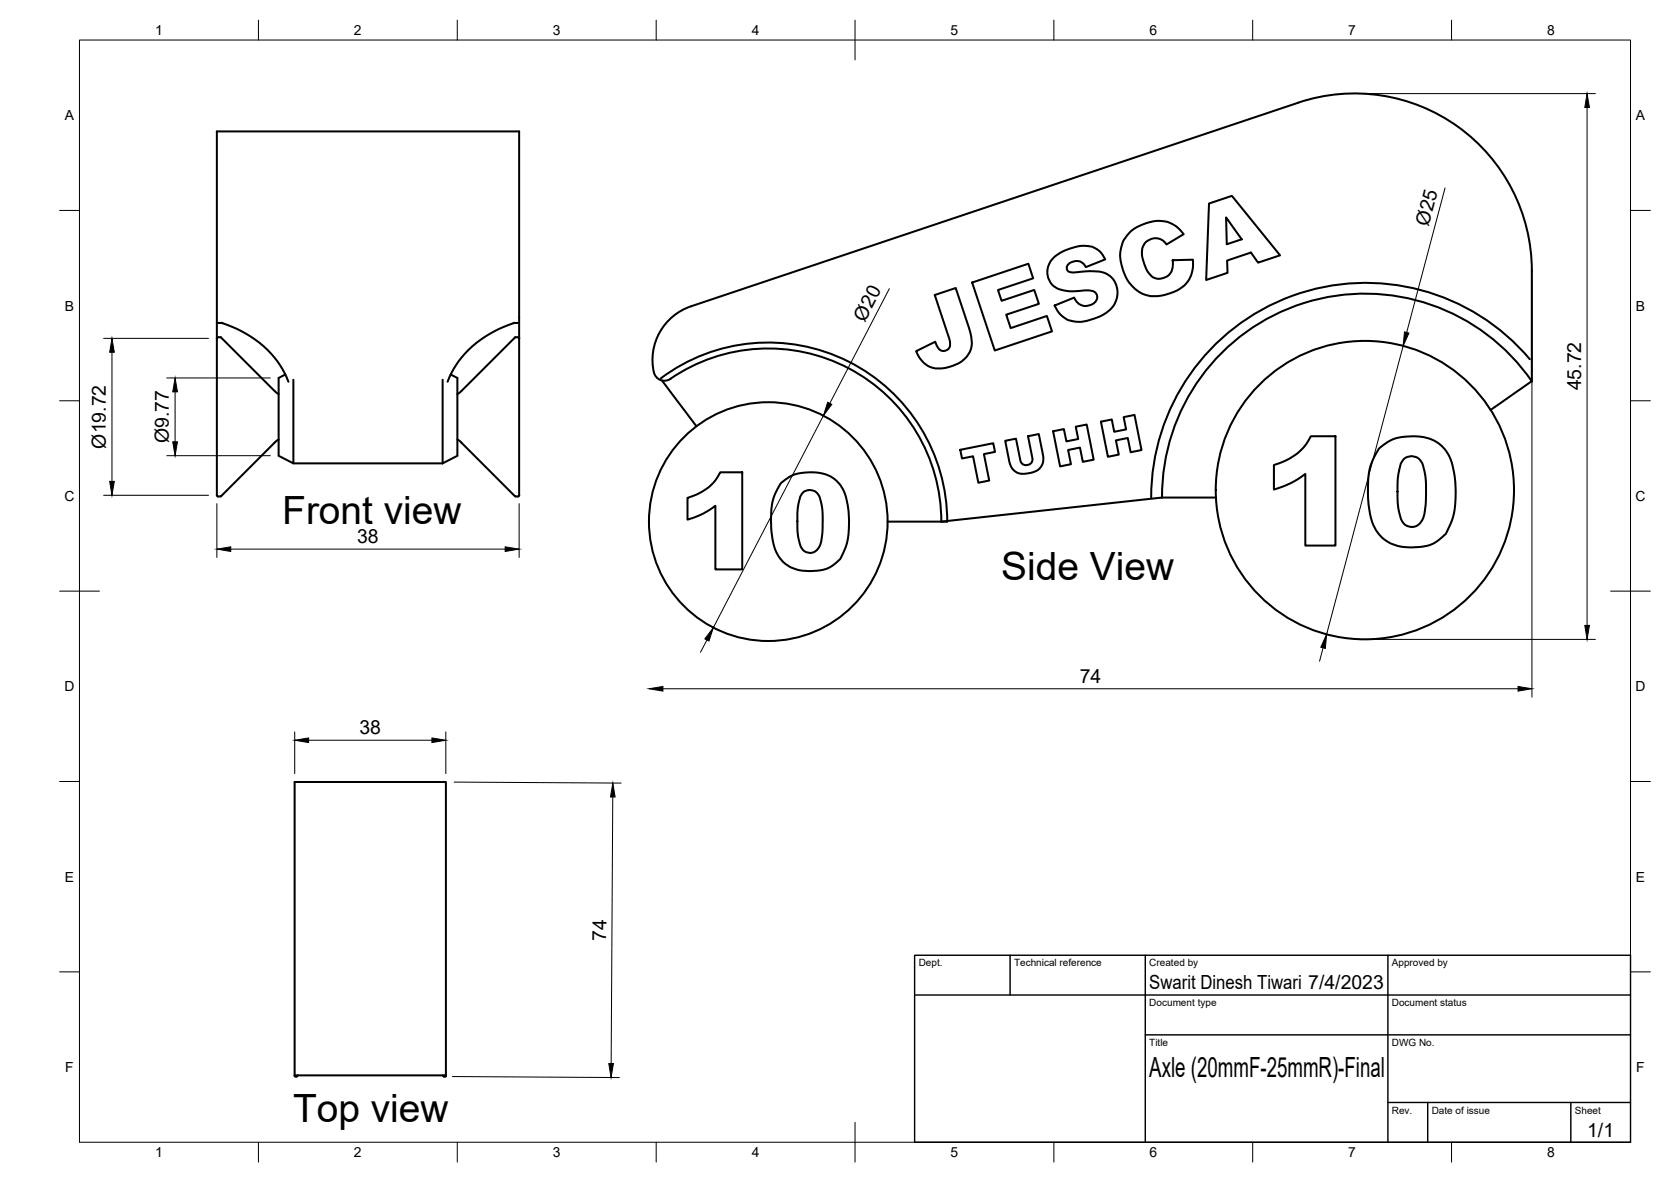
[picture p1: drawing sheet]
<svg xmlns="http://www.w3.org/2000/svg" width="420mm" height="297mm" viewBox="0 0 420 297" stroke-linecap="round" stroke-linejoin="round" font-family="sans-serif">
<!-- layer: Visible -->
<g fill="none" stroke="#000" stroke-width=".51">
<path d="M326.4 25.8l-152.6 51.2M326.4 25.8a44.6 44.6 0 0 1 58.8 42.3v27.8M284.1 58.4l.2-.2a11.4 11.4 0 0 1 5.1-2.4l1.2-.3a7.3 7.3 0 0 1 6.6 2.8l.4 .6-4.3 2.5a3.4 3.4 0 0 0-3.4-1.5 3.4 3.4 0 0 0-2.7 2.5v2.1l1 3.1a3.6 3.6 0 0 0 3.2 2.5l.2-.1a3.5 3.5 0 0 0 3.3-4.2v-.4l5.1-.1a7.4 7.4 0 0 1-5.8 8.4 9.1 9.1 0 0 1-7.3-.1 9.4 9.4 0 0 1-4.3-5.1 8.8 8.8 0 0 1 .6-9.1zM304 51.1l5.8-1.9 12.1 15-5.6 1.8-1.8-2.5-6 2 .2 3.1-5.4 1.8zM308.3 54.6l3.9 5.5-3.7 1.3zM173.8 77a14.2 14.2 0 0 0-9.4 16.6M235 74.1l5.3-1.7 3.1 9.2a8.9 8.9 0 0 1 .5 6.7v.1a9 9 0 0 1-10 3.8 7 7 0 0 1-3.5-3.9l4.8-2.4 .3 .8a1.75 1.75 0 0 0 1.6 1.5 1.75 1.75 0 0 0 1.8-1.2l-.3-2.1zM244.4 71l14.2-4.7 1.2 3.6-8.9 3 .9 2.7 8.3-2.7 1.1 3.5-8.2 2.7 1.1 3.4 9.1-3.1 1.3 3.9-14.4 4.8zM264.9 64.8a13.4 13.4 0 0 1 6.4-2.9l.4-.1a5.6 5.6 0 0 1 6.2 3.4l-4.9 1.9-.1-.2a2.58 2.58 0 0 0-2.5-1.3 2.58 2.58 0 0 0-2.2 1.7v.1a.97 .97 0 0 0 .7 1h1.8a14.1 14.1 0 0 1 7.7 .5 5.6 5.6 0 0 1 .6 9.1 11.7 11.7 0 0 1-10.5 2.4l-1.9-1.4-1.4-2.2 4.9-2a3.1 3.1 0 0 0 2.8 2.1 3.1 3.1 0 0 0 3-1.9 1.62 1.62 0 0 0-1.1-1.8l-2-.2-3.9 .2a5.6 5.6 0 0 1-4.7-2.1 4.9 4.9 0 0 1 .7-6.3zM54.5 85l.2-.2h.9l13.5 13.5M54.5 85v39.5l.2 .2 .7 .1M54.5 85v-52h76v52"/>
<path d="M54.5 81.2h1.2M55.6 81.1a25.8 25.8 0 0 1 16.9 14.8M69.1 98.3l1 .8M71.8 94.1l-1.7 .9v19.5l3.7 1.9h37.5M73.8 95.4v21M111.3 95.4v21M113.3 94.1l1.7 .9v19.5l-3.7 1.9M116 98.3l-1 .8M129.3 81.2h1.2M129.5 81.1a25.8 25.8 0 0 0-17 14.8M130.5 85v38.4a1.06 1.06 0 0 1-.2 1.4h-.7M130.6 85l-.3-.3-.8 .1-13.5 13.5"/>
<path d="M164.4 93.6a2.7 2.7 0 0 0 4.2 1.6 43.5 43.5 0 0 1 68.1 35.9l55.5-6.1a51 51 0 0 1 35.7-48.9 51 51 0 0 1 57.3 19.8M166.2 95.1a45 45 0 0 1 47.1-4.3 45 45 0 0 1 24.9 40.3h-15M166.5 95.6l8.6 11.5M384.7 90.3a53.9 53.9 0 0 0-59.8-15.9 53.9 53.9 0 0 0-35.4 50.6M385.1 95.8l-10.3 7.2M70.1 110.4l-1 .8-13.5 13.5M115 110.4l1 .8M116 111.2l13.5 13.5M241.4 113l8.3-1.6 .5 2.2-2.8 .5 1.3 6.7-2.7 .5-1.3-6.6-2.8 .5zM252.8 110.8l2.7-.6 1 5.4a1.54 1.54 0 0 0 1.9 1.2 1.54 1.54 0 0 0 1.2-1.8l-1.1-5.4 2.7-.5 1.1 5.6v1.2l-.2 .8a4.8 4.8 0 0 1-4.7 2.4l-.7-.1a3.5 3.5 0 0 1-2.9-3zM264.8 108.4l2.7-.6 .6 3.1 3-.6-.6-3.1 2.7-.5 1.8 8.8-2.7 .6-.8-3.6-2.9 .6 .7 3.6-2.7 .5zM276.8 106l2.7-.6 .7 3.1 2.9-.6-.6-3.1 2.8-.5 1.7 8.8-2.7 .6-.7-3.6-3 .6 .7 3.5-2.7 .6z"/>
<path d="M320.3 116.9l2.8-1.1a14.7 14.7 0 0 0 4.4-3.1l1.1-1.3 1-1.8h6.2v27.5h-7.6v-18a22.3 22.3 0 0 1-7.9 3.9zM346.7 112.7l2.1-1.6 1.9-.9a13.4 13.4 0 0 1 11.1 1.3 9.6 9.6 0 0 1 3.5 5.6 25.7 25.7 0 0 1-.6 14.5 8.3 8.3 0 0 1-3.7 4.7l-1.7 .7a19 19 0 0 1-7 .4l-2.8-.9-1.6-1.1a10 10 0 0 1-3.4-6.2 25.2 25.2 0 0 1 .6-13.3zM353 115.3h.1a2.99 2.99 0 0 1 4.6 1.2l.7 3.1 .2 2.3a22.5 22.5 0 0 1-.9 8.7 2.88 2.88 0 0 1-2.8 1.8 2.88 2.88 0 0 1-2.6-1.9l-.5-1.9-.4-2.4 .1-6.5a7.7 7.7 0 0 1 1.5-4.4zM55.6 124.7h-.2M129.5 124.7h.1M172.9 125.1l2.4-.9a14 14 0 0 0 4.2-3l1.6-2.5h5.5v24.4h-6.7v-16l-3.2 2-3.8 1.5zM196.3 121.4l1.9-1.4a12 12 0 0 1 11.4 .3 8.5 8.5 0 0 1 3.2 5 23 23 0 0 1-.5 12.9 7.8 7.8 0 0 1-3.7 4.4l-.8 .4a12.2 12.2 0 0 1-10.1-1.2 10.1 10.1 0 0 1-3.6-7.6l-.2-1.9a16.4 16.4 0 0 1 1.2-8.7zM201.9 123.8l.2-.2a2.65 2.65 0 0 1 3.9 1.2l.6 2.1 .3 3.1a20 20 0 0 1-.8 7.2 2.57 2.57 0 0 1-2.4 1.7 2.57 2.57 0 0 1-2.4-1.6l-.6-2.5-.2-1.4v-4.4l.2-2.3 .5-1.9zM292.1 125h13.6M74.1 196.5h38v73.7h-38zM74.1 270.2l.1 .3M74.2 270.5h.3"/>
<path d="M74.9 270.2l-.3 .3M111.3 270.2l.4 .3M111.7 270.5h.3M112.1 270.2l-.1 .3"/>
<circle cx="193.2" cy="131.1" r="30"/>
<circle cx="343.2" cy="123.2" r="37.5"/>
</g>
<!-- layer: BORDER -->
<g fill="none" stroke="#000" stroke-width=".25">
<path d="M20 10.1h390v276.9h-390zM65 5.1v5M115 5.1v5M165 5.1v5M215 5.1v10M265 5.1v5M315 5.1v5M365 5.1v5M15 52.9h5M410 52.9h5M15 100.7h5M410 100.7h5"/>
<path d="M15 148.6h10M405 148.6h10M15 196.4h5M410 196.4h5M15 244.2h5M410 244.2h5M65 287v5M115 287v5M165 287v5M215 282.1v9.9M265 287v5M315 287v5"/>
<path d="M365 287v5"/>
</g>
<!-- layer: TITLEBLOCK -->
<path d="M230 240.1h180v46.9h-180zM230 250h180M254 240.1v9.9M288 240.1v46.9M349 240.1v46.9M288 260.1h122M349 277.1h61M359 277.1v9.9M395 277.1v9.9" fill="none" stroke="#000" stroke-width=".36"/>
<!-- layer: FD_Dimensions -->
<g fill="none" stroke="#000" stroke-width=".25">
<path d="M342.7 23.5h58.5M399.1 27v130.2M363.3 47.2l-9.6 36.4M223.6 72.5l-15 28.9M385.2 70.2v105M26.1 85h26.3M28.2 88.5v32.5M41.9 95h26.1M44 98.5v12.5M352.8 86.9l-19.2 72.5M41.9 114.5h26.1M207 104.5l-27.6 53.2"/>
<path d="M26.1 124.5h26.3M54.5 126.6v13.5M58 138h69M130.5 126.6v13.5M166.7 173.1h215M177.8 160.8l-1.7 3.1M332.7 162.8l-.9 3.4M345.3 160.7h55.9M74.1 183.9v10.5M77.6 186h31M112.1 183.9v10.5M114.2 196.5l42 .3"/>
<path d="M154.1 200.3l-.4 67M113.7 270.5l42 .3"/>
</g>
<g fill="#000" stroke="#000" stroke-width=".25">
<path d="M399.1 23.5l.5 3.5h-1.1zM28.2 85l.5 3.5h-1.1zM44 95l.6 3.5h-1.2zM353.1 83.4l1.2 .3-1.5 3.2zM43.4 111h1.2l-.6 3.5zM208.1 101.1l1 .5-2.1 2.9zM27.6 121h1.1l-.5 3.5zM54.5 138l3.5-.6v1.2zM127 137.4l3.5 .6-3.5 .6zM398.5 157.2h1.1l-.5 3.5zM163.2 173.1l3.5-.6v1.2zM179.4 157.7l-1.1 3.4-1.1-.5z"/>
<path d="M333.6 159.4l-.4 3.5-1.1-.2zM381.7 172.5l3.5 .6-3.5 .6zM74.1 186l3.5-.6v1.2zM108.6 185.4l3.5 .6-3.5 .6zM154.1 196.8l.6 3.5h-1.2zM153.1 267.3h1.1l-.6 3.5z"/>
</g>
<g font-size="9.8">
<text x="71" y="131.6">Front view</text>
<text x="251.8" y="145.6">Side View</text>
<text x="73.7" y="281.8">Top view</text>
</g>
<text font-size="7" x="289" y="270.6">Axle (20mmF-25mmR)-Final</text>
<g font-size="4.9">
<text x="359.2" y="56.9" transform="rotate(-75 359.2 56.9)">Ø25</text>
<text x="217.4" y="81.1" transform="rotate(-63 217.4 81.1)">Ø20</text>
<text x="397.6" y="98.1" transform="rotate(-90 397.6 98.1)">45.72</text>
<text x="26.6" y="112.7" transform="rotate(-90 26.6 112.7)">Ø19.72</text>
<text x="42.5" y="111.4" transform="rotate(-90 42.5 111.4)">Ø9.77</text>
<text x="89.8" y="136.5">38</text>
<text x="271.5" y="171.7">74</text>
<text x="90.4" y="184.6">38</text>
<text x="152.4" y="236.5" transform="rotate(-90 152.4 236.5)">74</text>
<text x="289" y="248.5">Swarit Dinesh Tiwari 7/4/2023</text>
<text x="399.1" y="285.7">1/1</text>
</g>
<g font-size="3.5">
<text x="39" y="8.8">1</text>
<text x="89" y="8.8">2</text>
<text x="139" y="8.8">3</text>
<text x="189" y="8.8">4</text>
<text x="239" y="8.8">5</text>
<text x="289" y="8.8">6</text>
<text x="339" y="8.8">7</text>
<text x="389" y="8.8">8</text>
<text x="16.3" y="30.2">A</text>
<text x="411.3" y="30.2">A</text>
<text x="16.3" y="78">B</text>
<text x="411.3" y="78">B</text>
<text x="16.2" y="125.9">C</text>
<text x="411.2" y="125.9">C</text>
<text x="16.2" y="173.7">D</text>
<text x="411.2" y="173.7">D</text>
<text x="16.3" y="221.6">E</text>
<text x="411.3" y="221.6">E</text>
<text x="16.4" y="269.4">F</text>
<text x="411.4" y="269.4">F</text>
<text x="39" y="290.8">1</text>
<text x="89" y="290.8">2</text>
<text x="139" y="290.8">3</text>
<text x="189" y="290.8">4</text>
<text x="239" y="290.8">5</text>
<text x="289" y="290.8">6</text>
<text x="339" y="290.8">7</text>
<text x="389" y="290.8">8</text>
</g>
<g font-size="2.5">
<text x="231" y="242.9">Dept.</text>
<text x="255" y="242.9">Technical reference</text>
<text x="289" y="242.9">Created by</text>
<text x="350" y="242.9">Approved by</text>
<text x="289" y="252.8">Document type</text>
<text x="350" y="252.8">Document status</text>
<text x="289" y="262.9">Title</text>
<text x="350" y="262.9">DWG No.</text>
<text x="350" y="279.9">Rev.</text>
<text x="360" y="279.9">Date of issue</text>
<text x="396" y="279.9">Sheet</text>
</g>
</svg>
